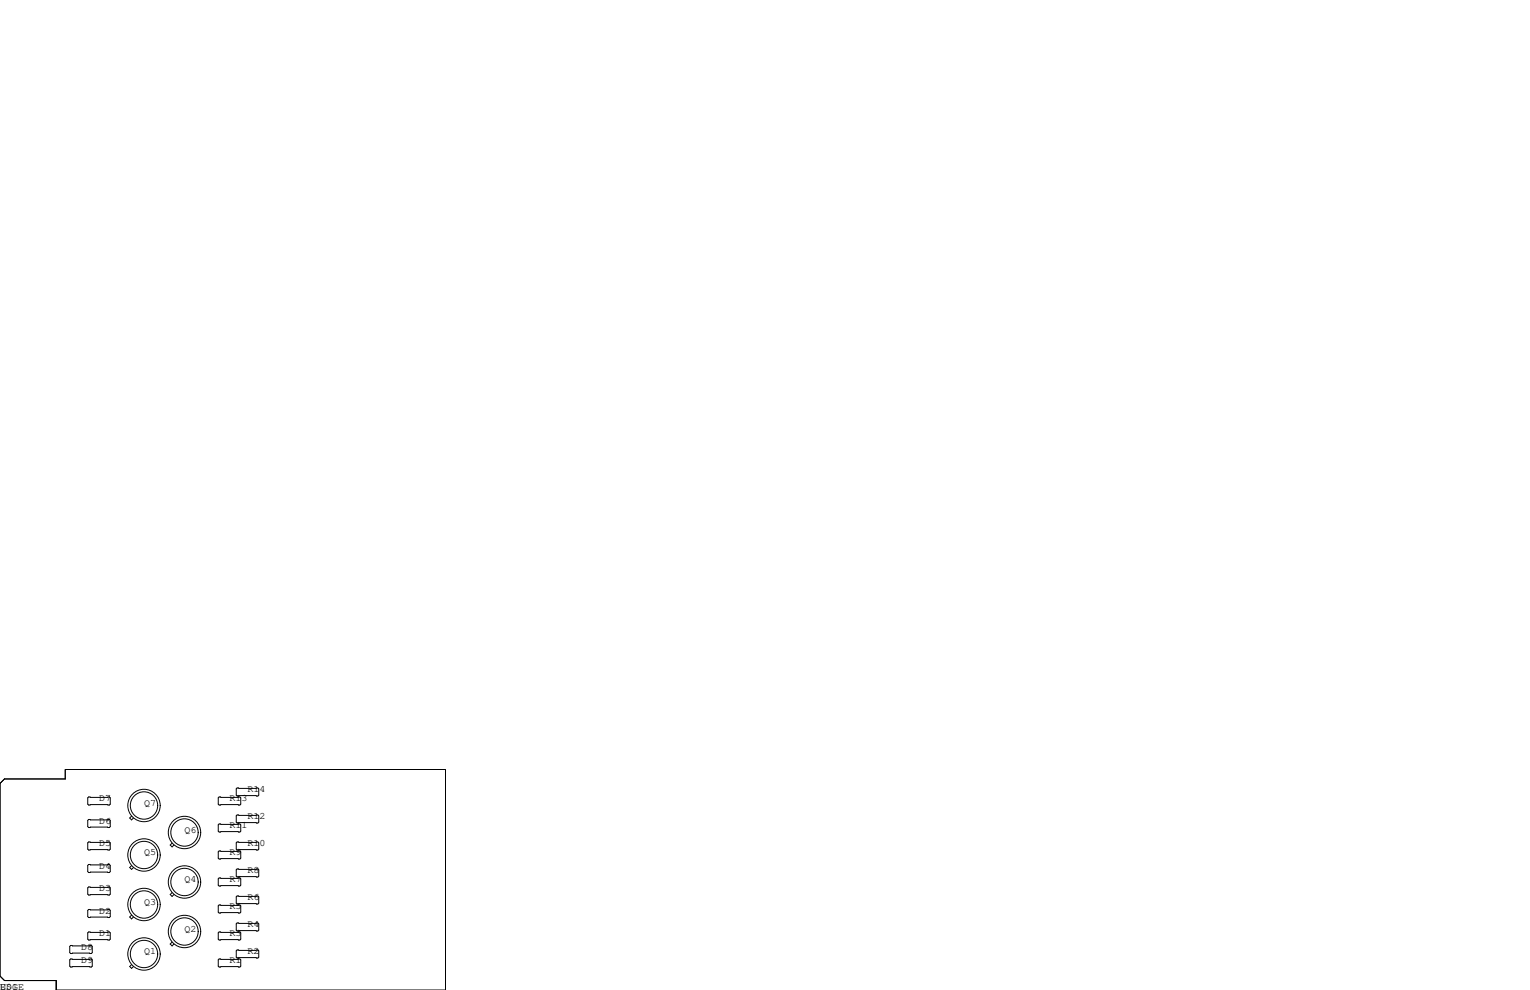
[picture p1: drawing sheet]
<svg xmlns="http://www.w3.org/2000/svg" width="432mm" height="279mm" viewBox="0 0 432 279" stroke-linecap="round" stroke-linejoin="round" font-family="sans-serif">
<g fill="none" stroke="#000" stroke-width=".28">
<path d="M0 221.1l1.3-1.3h17.1v-2.6h107.3v62.2h-109.8v-2.7h-14.6l-1.3-1.2zM25 231.3h5.9l.2 .2v1.8l-.2 .3h-5.9l-.2-.3v-1.8zM25 237.6h5.9l.2 .3v1.7l-.2 .3h-5.9l-.2-.3v-1.7zM25 224.9h5.9l.2 .3v1.7l-.2 .3h-5.9l-.2-.3v-1.7zM37.1 230.3l-.5 .6 .5 .5 .6-.5M48.6 237.9l-.6 .6 .6 .5 .5-.5M61.8 224.9h5.9l.2 .3v1.7l-.2 .3h-5.9l-.2-.3v-1.7zM61.8 232.5h5.9l.2 .3v1.8l-.2 .2h-5.9l-.2-.2v-1.8zM66.9 222.4h5.9l.2 .2v1.8l-.2 .3h-5.9l-.2-.3v-1.8zM66.9 230h5.9l.2 .3v1.7l-.2 .3h-5.9l-.2-.3v-1.7zM66.9 237.6h5.9l.2 .3v1.7l-.2 .3h-5.9l-.2-.3v-1.7zM25 256.7h5.9l.2 .2v1.8l-.2 .3h-5.9l-.2-.3v-1.8z"/>
<path d="M25 244h5.9l.2 .2v1.8l-.2 .3h-5.9l-.2-.3v-1.8zM25 250.3h5.9l.2 .3v1.7l-.2 .3h-5.9l-.2-.3v-1.7zM37.1 258.3l-.5 .5 .5 .5 .6-.5M37.1 244.3l-.5 .5 .5 .6 .6-.6M48.6 251.9l-.6 .6 .6 .5 .5-.5M61.6 248l.2-.2h5.9l.2 .2v1.8l-.2 .3h-5.9l-.2-.3zM61.6 255.7l.2-.3h5.9l.2 .3v1.7l-.2 .3h-5.9l-.2-.3zM61.8 240.2h5.9l.2 .2v1.8l-.2 .2h-5.9l-.2-.2v-1.8zM66.7 245.5l.2-.3h5.9l.2 .3v1.8l-.2 .2h-5.9l-.2-.2zM66.7 253.1l.2-.2h5.9l.2 .2v1.8l-.2 .2h-5.9l-.2-.2zM19.9 266.8h5.9l.2 .3v1.8l-.2 .2h-5.9l-.2-.2v-1.8zM19.9 270.6h5.9l.2 .3v1.8l-.2 .2h-5.9l-.2-.2v-1.8z"/>
<path d="M25 263h5.9l.2 .3v1.7l-.2 .3h-5.9l-.2-.3v-1.7zM37.1 272.2l-.5 .6 .5 .5 .6-.5M48.6 265.9l-.6 .5 .6 .6 .5-.6M61.6 270.9l.2-.3h5.9l.2 .3v1.8l-.2 .2h-5.9l-.2-.2zM61.6 263.3l.2-.3h5.9l.2 .3v1.7l-.2 .3h-5.9l-.2-.3zM66.7 268.4l.2-.3h5.9l.2 .3v1.7l-.2 .3h-5.9l-.2-.3zM66.7 260.7l.2-.2h5.9l.2 .2v1.8l-.2 .3h-5.9l-.2-.3z"/>
<circle cx="40.6" cy="227.3" r="3.9"/>
<circle cx="40.6" cy="227.3" r="4.6"/>
<circle cx="52.1" cy="234.9" r="3.9"/>
<circle cx="52.1" cy="234.9" r="4.6"/>
<circle cx="40.6" cy="255.3" r="4.6"/>
<circle cx="40.6" cy="255.3" r="3.9"/>
<circle cx="40.6" cy="241.3" r="3.9"/>
<circle cx="40.6" cy="241.3" r="4.6"/>
<circle cx="52.1" cy="248.9" r="4.6"/>
<circle cx="52.1" cy="248.9" r="3.9"/>
<circle cx="40.6" cy="269.2" r="4.6"/>
<circle cx="40.6" cy="269.2" r="3.9"/>
<circle cx="52.1" cy="262.9" r="4.6"/>
<circle cx="52.1" cy="262.9" r="3.9"/>
</g>
<g font-size="2.8">
<text x="27.9" y="226.1">D7</text>
<text x="40.6" y="227.3">Q7</text>
<text x="64.8" y="226.1">R13</text>
<text x="69.8" y="223.5">R14</text>
<text x="27.9" y="232.4">D6</text>
<text x="64.8" y="233.7">R11</text>
<text x="69.8" y="231.1">R12</text>
<text x="27.9" y="238.8">D5</text>
<text x="52.1" y="234.9">Q6</text>
<text x="69.8" y="238.8">R10</text>
<text x="27.9" y="245.1">D4</text>
<text x="40.6" y="241.3">Q5</text>
<text x="64.8" y="241.3">R9</text>
<text x="27.9" y="251.5">D3</text>
<text x="52.1" y="248.9">Q4</text>
<text x="64.8" y="248.9">R7</text>
<text x="69.8" y="246.4">R8</text>
<text x="27.9" y="257.8">D2</text>
<text x="40.6" y="255.3">Q3</text>
<text x="64.8" y="256.5">R5</text>
<text x="69.8" y="254">R6</text>
<text x="52.1" y="262.9">Q2</text>
<text x="69.8" y="261.6">R4</text>
<text x="22.9" y="268">D8</text>
<text x="27.9" y="264.2">D1</text>
<text x="40.6" y="269.2">Q1</text>
<text x="64.8" y="264.2">R3</text>
<text x="69.8" y="269.2">R2</text>
<text x="22.9" y="271.8">D9</text>
<text x="64.8" y="271.8">R1</text>
<text x="0" y="279.4">U$1</text>
<text x="0" y="279.4">EDGE</text>
</g>
</svg>
